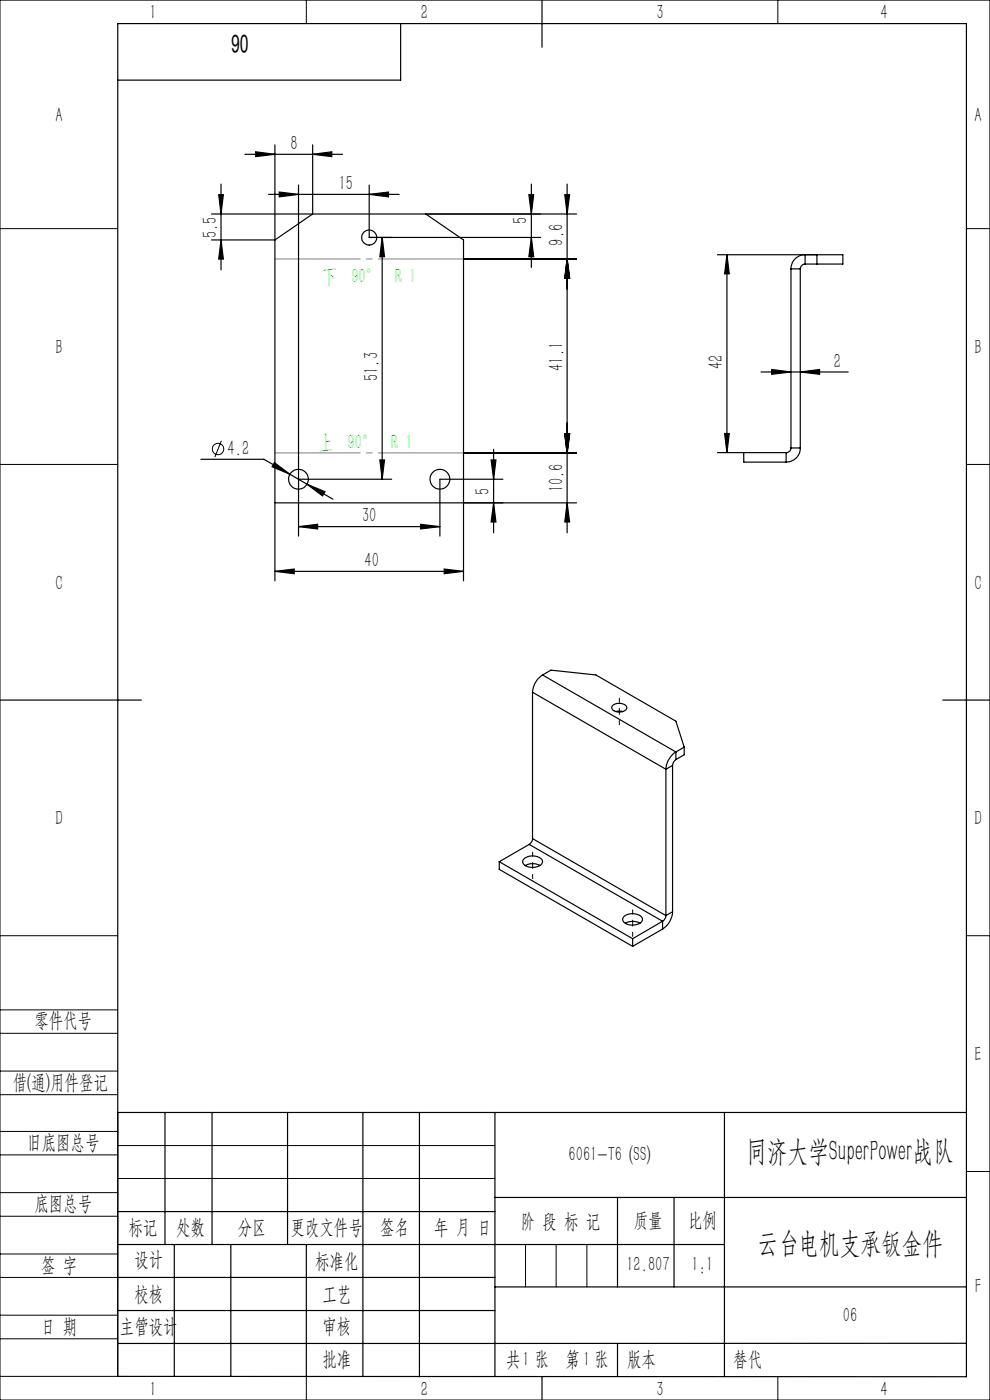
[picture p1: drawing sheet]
<svg xmlns="http://www.w3.org/2000/svg" width="210mm" height="297mm" viewBox="0 0 210 297" stroke-linecap="round" stroke-linejoin="round" font-family="sans-serif">
<g fill="none" stroke="#000" stroke-width=".21">
<path d="M0 0h210v297h-210zM65 0v5M165 0v5M0 48.5h25M205 48.5h5M0 98.5h25M47 93.5l-1.4 3.5M205 98.5h5M0 198.5h25M205 198.5h5M0 214.2h25M0 219.2h25"/>
<path d="M0 232.2h25M0 227.2h25M25 236v56h-25M0 245h25M0 240h25M0 258h25M0 253h25M25 243h80M25 250h80M205 248.5h5M0 271h25M0 266h25"/>
<path d="M0 279h25M111.5 264v9M118 264v9M124.5 264v9M0 284h25M65 292.1v4.9M153.7 292h.1M165 292v5"/>
<circle cx="46.3" cy="95.3" r="1.21"/>
</g>
<g fill="none" stroke="#000" stroke-width=".25">
<path d="M85 5v12h-60M115 0v10M46.9 39v18.3M52 32.7h20.7M54.2 32.2l4.1 .5-4.1 .5zM58.3 30.7v92.5M63.3 39.3v74.4M66.3 32.7l4.1-.5v1zM66.3 30.7v14.7l-8 5.5h-13.4M78.3 39.3v11.1h36.4M112.7 39v17.7M120.3 39v74"/>
<path d="M44.9 45.4h77.4M46.4 41.3h1l-.5 4.1zM46.9 50.9l.5 4.1h-1zM57 41.2h27.7M59.2 40.7l4.1 .5-4.1 .6zM78.3 41.2l4.1-.5v1.1zM81.1 50.4l.5 4.1h-1zM81.1 50.4v51.3M90.3 45.4l8 5.5v72.3M98.3 55h24M112.2 41.3h1l-.5 4.1zM112.7 50.4l.5 4.1h-1z"/>
<path d="M119.8 41.3h1l-.5 4.1zM120.3 55l.5 4.1h-1zM152.2 54h26.6v2h-8M154.2 54l.5 4.1h-1zM154.2 54v42M167.8 57v38M167.8 57h2M169.8 57v38M170.8 56v-2a3 3 0 0 0-3 3M170.8 56a1.09 1.09 0 0 0-1 1M173.3 54v2M161.4 78.9h18.5"/>
<path d="M163.7 78.4l4.1 .5-4.1 .5zM169.8 78.9l4-.5v1zM42.6 97.4h13.4l5.5 3.2M58.2 98.1l3.3 2.5-3.8-1.6zM80.6 97.6h1l-.5 4.1zM98.3 96.1h24M104.2 97.6h1l-.5 4.1zM104.7 95.3v17.7M119.8 92h1l-.5 4.1zM153.7 92h1l-.5 4zM157.8 96v2h9M166.8 96h-14.6"/>
<path d="M166.8 96v2M167.8 95a1.02 1.02 0 0 1-1 1M167.8 95h2M169.8 95a2.95 2.95 0 0 1-3 3M58.3 106.7h64M61.5 100.6l3.6 2.1M63.3 101.7h19.8M63.3 111.7l4.1-.5v1zM63.3 111.7h30M65.1 102.7l3.8 1.6-.5 .9zM65.1 102.7l5.5 3.2M89.2 111.2l4.1 .5-4.1 .5z"/>
<path d="M104.7 106.7l.5 4h-1zM106.7 101.7h-13.4v12M120.3 106.7l.5 4h-1zM58.3 121.2l4.1-.5v1zM58.3 121.2h40M94.2 120.7l4.1 .5-4.1 .5zM0 148.5h30M113 146.9l28.3 16.3M113 146.9v31M115.1 143.2a4.8 4.8 0 0 0-2.1 3.7M115.1 143.2l28.3 16.3M115.1 143.2l1.8-1 9.5 1 17 9.8 1.7 5.5"/>
<path d="M130 149.6a2.03 2.03 0 0 1 3 .4 1.63 1.63 0 0 1-2.4 1 .79 .79 0 0 1-.7-.5 .79 .79 0 0 1 .1-.9zM130.6 151h1.5M143.4 159.5a4.8 4.8 0 0 0-2.1 3.7M143.4 159.5v1.6M145.1 158.5l-1.7 1M145.1 158.5v1.6l-1.7 1M200 148.5h10M112.3 179.1l-6.4 3.7M112.3 179.1l28.2 16.3M113 177.9a1.6 1.6 0 0 1-.7 1.2M113 177.9l28.3 16.3M141.3 163.2v31"/>
<path d="M142.7 162.4l-1.4 .8M142.7 162.4v31M143.4 161.1a1.6 1.6 0 0 0-.7 1.3M105.9 182.8l28.3 16.3M105.9 182.8v1.6l28.3 16.4M111.3 182a2.84 2.84 0 0 1 3.7 .6 1.33 1.33 0 0 1-1.4 1.4 2.37 2.37 0 0 1-2.7-1.1v-.4zM111.4 183.6l.1-.1a3.3 3.3 0 0 1 3 .1M132.3 194.5a2.84 2.84 0 0 1 3.9 .2 1.34 1.34 0 0 1-1.6 1.5 1.92 1.92 0 0 1-2.5-1.3zM132.6 195.9l.2-.1a3.4 3.4 0 0 1 2.9 .1M134.2 199.1v1.7M140.5 195.4l-6.3 3.7M140.5 195.4v1.7"/>
<path d="M140.5 197.1l-6.3 3.7M141.3 194.2l-.2 .6-.6 .6M142.7 193.4a4.6 4.6 0 0 1-2.2 3.7M142.7 193.4l-1.4 .8M25 236h180M35 236v28M45 236v28M61 236v28M77 236v56M89 236v56M105 236v56M153.7 236v56"/>
<path d="M25 257h80M105 254h100M131 254v19M143 254v19M25 264h128.7M25 271h80M25 278h80M37 264v28M49 264v28M65 264.1v28M105 273h100M25 292l180 .1v-287.1h-180v287"/>
<path d="M115 292v5M131 285v7M205 285h-180"/>
<circle cx="78.3" cy="50.4" r="1.6"/>
<circle cx="63.3" cy="101.7" r="2.11"/>
<circle cx="93.3" cy="101.7" r="2.09"/>
</g>
<path d="M131.4 148.1v5.6M113 186.4v-5.6M134.2 198.7v-5.7" fill="none" stroke="#000" stroke-width=".21" stroke-dasharray="30.5 1.3 1.3 1.3" stroke-dashoffset="29.6"/>
<path d="M58.3 54.9h40M98.3 96.1h-40" fill="none" stroke="#808080" stroke-width=".21" stroke-dasharray="30.5 1.3 1.3 1.3" stroke-dashoffset="12.4"/>
<g fill="#000">
<path d="M169.8 78.9l4-.5v1zM163.7 78.4l4.1 .5-4.1 .5z"/>
<path d="M65.1 102.7l3.3 2.5 .5-.9zM58.2 98.1l-.5 .9 3.8 1.6zM63.3 111.7l4.1-.5v1zM89.2 111.2l4.1 .5-4.1 .5zM58.3 121.2l4.1-.5v1zM94.2 120.7l4.1 .5-4.1 .5zM59.2 40.7l4.1 .5-4.1 .6zM78.3 41.2l4.1-.5v1.1zM54.2 32.2l4.1 .5-4.1 .5zM66.3 32.7l4.1-.5v1z"/>
<path d="M104.2 97.6h1l-.5 4.1zM104.7 106.7l.5 4h-1zM81.1 50.4l.5 4.1h-1zM80.6 97.6h1l-.5 4.1zM112.2 41.3h1l-.5 4.1zM112.7 50.4l.5 4.1h-1z"/>
<path d="M120.3 106.7l.5 4h-1zM119.8 92h1l-.5 4.1zM46.9 50.9l.5 4.1h-1zM46.4 41.3h1l-.5 4.1zM120.3 55l.5 4.1h-1zM119.8 41.3h1l-.5 4.1zM119.8 92h1l-.5 4.1zM120.3 55l.5 4.1h-1zM153.7 92h1l-.5 4zM154.2 54l.5 4.1h-1z"/>
</g>
<g font-size="6.3">
<text x="158.3" y="246.2">同济大学SuperPower战队</text>
<text x="160.7" y="265.8">云台电机支承钣金件</text>
</g>
<text font-size="5.2" x="52.7" y="7.3" transform="rotate(-180 52.7 7.3)">06</text>
<g font-size="4.4">
<text x="31.7" y="4.1">1</text>
<text x="89.2" y="4.1">2</text>
<text x="139.2" y="4.1">3</text>
<text x="186.7" y="4.1">4</text>
<text x="11.7" y="25.9">A</text>
<text x="206.7" y="25.9">A</text>
<text x="61.6" y="31.8">8</text>
<text x="71.8" y="40.4">15</text>
<text x="111.8" y="47.6" transform="rotate(-90 111.8 47.6)">5</text>
<text x="46" y="50.5" transform="rotate(-90 46 50.5)">5.5</text>
<text x="119.5" y="52.1" transform="rotate(-90 119.5 52.1)">9.6</text>
<text x="11.7" y="75.1">B</text>
<text x="206.7" y="75.1">B</text>
<text x="80.2" y="80.9" transform="rotate(-90 80.2 80.9)">51.3</text>
<text x="119.5" y="78.7" transform="rotate(-90 119.5 78.7)">41.1</text>
<text x="153.3" y="78.4" transform="rotate(-90 153.3 78.4)">42</text>
<text x="176.9" y="78">2</text>
<text x="48.3" y="96.5">4.2</text>
<text x="103.8" y="105" transform="rotate(-90 103.8 105)">5</text>
<text x="119.5" y="104.5" transform="rotate(-90 119.5 104.5)">10.6</text>
<text x="76.8" y="110.8">30</text>
<text x="11.7" y="125.1">C</text>
<text x="77.3" y="120.3">40</text>
<text x="206.7" y="125.1">C</text>
<text x="11.7" y="175.1">D</text>
<text x="206.7" y="175.1">D</text>
<text x="7.3" y="217.9">零件代号</text>
<text x="206.7" y="225.1">E</text>
<text x="2.7" y="231">借(通)用件登记</text>
<text x="5.8" y="243.7">旧底图总号</text>
<text x="120.6" y="246.2">6061-T6 (SS)</text>
<text x="7.3" y="256.8">底图总号</text>
<text x="27.2" y="261.9">标记</text>
<text x="37.4" y="261.9">处数</text>
<text x="50.5" y="261.9">分区</text>
<text x="61.7" y="261.9">更改文件号</text>
<text x="80.6" y="261.9">签名</text>
<text x="92.1" y="261.9">年 月 日</text>
<text x="110.5" y="260.4">阶 段 标 记</text>
<text x="134.4" y="260.4">质量</text>
<text x="145.9" y="260.4">比例</text>
<text x="8.7" y="269.8">签 字</text>
<text x="28.5" y="268.7">设计</text>
<text x="66.9" y="269">标准化</text>
<text x="132.9" y="269.7">12.807</text>
<text x="146.7" y="269.7">1:1</text>
<text x="28.5" y="275.9">校核</text>
<text x="68.4" y="275.9">工艺</text>
<text x="206.8" y="274.4">F</text>
<text x="178.8" y="280.6">06</text>
<text x="8.7" y="282.9">日 期</text>
<text x="25.4" y="282.9">主管设计</text>
<text x="68.4" y="282.8">审核</text>
<text x="68.4" y="289.9">批准</text>
<text x="107.4" y="289.9">共 张</text>
<text x="110.8" y="289.9">1</text>
<text x="120" y="289.9">第 张</text>
<text x="123.7" y="289.9">1</text>
<text x="133" y="289.9">版本</text>
<text x="155.6" y="289.9">替代</text>
<text x="31.7" y="296.1">1</text>
<text x="89.2" y="296.1">2</text>
<text x="139.2" y="296.1">3</text>
<text x="186.7" y="296.1">4</text>
</g>
<g font-size="4.4" fill="#0f0">
<text x="68.4" y="60.1">下 90° R 1</text>
<text x="67.6" y="95.2">上 90° R 1</text>
</g>
</svg>
